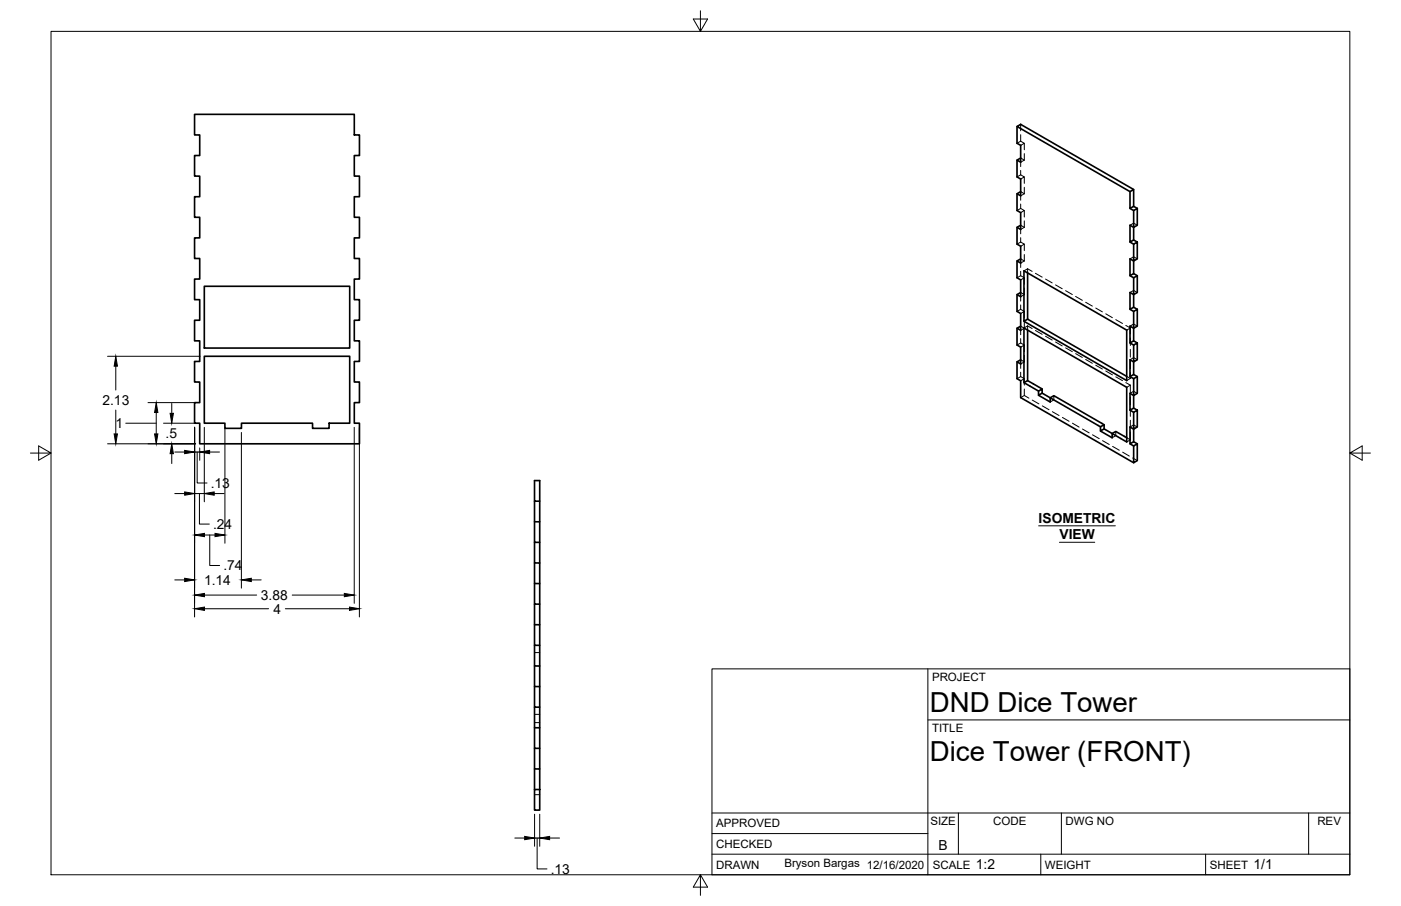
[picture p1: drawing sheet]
<svg xmlns="http://www.w3.org/2000/svg" width="432mm" height="279mm" viewBox="0 0 432 279" stroke-linecap="round" stroke-linejoin="round" font-family="sans-serif">
<!-- layer: Visible -->
<g fill="none" stroke="#000" stroke-width=".51">
<path d="M60 35.3h49.2v6.3h1.6v6.4h-1.6v6.3h1.6v6.4h-1.6v6.3h1.6v6.4h-1.6v6.3h1.6v6.4h-1.6v6.3h1.6v6.4h-1.6v6.3h1.6v6.4h-1.6v6.3h1.6v6.4h-1.6v6.3h1.6v6.4h-49.2v-6.4h-1.6v-6.3h1.6v-6.4h-1.6v-6.3h1.6v-6.4h-1.6v-6.3h1.6v-6.4h-1.6v-6.3h1.6v-6.4h-1.6v-6.3h1.6v-6.4h-1.6v-6.3h1.6v-6.4h-1.6v-6.3h1.6v-6.4h-1.6zM313.5 39l1.1-.6 34.8 20-1.1 .7zM313.5 39v5.2l1.1 .6v5.2l-1.1-.6M314.6 48.7l-1.1 .7v5.2l1.1 .6v5.2l-1.1-.6M314.6 59.1l-1.1 .7v5.1l1.1 .7v5.2l-1.1-.7M348.3 59.1v5.2l1.1-.7 1.1 .7M349.4 58.4v5.2M314.6 69.5l-1.1 .6v5.2l1.1 .6v5.2l-1.1-.6M314.6 79.8l-1.1 .7v5.2l1.1 .6v5.2l-1.1-.7M348.3 74.7l1.1 .6M348.3 64.3l1.1 .6M349.4 75.3l1.1-.6v5.1l-1.1 .7z"/>
<path d="M349.4 74v-3.9l-1.1-.6v5.2l1.1-.7 1.1 .7M349.4 64.9l1.1-.6v5.2l-1.1 .6zM63 88.3h44.8v19h-44.8zM314.6 90.2l-1.1 .6v5.2l1.1 .7v5.2l-1.1-.7M316.7 98.4l-1.1 .7v-15.6l31.7 18.3v15.6l-31.7-18.3M316.7 98.4l30.6 17.7M316.7 84.2v14.2M348.3 95.4l1.1 .6M348.3 85l1.1 .7M349.4 96l1.1-.6v5.2l-1.1 .6zM349.4 94.7v-3.9l-1.1-.6v5.2l1.1-.7 1.1 .7M349.4 85.7l1.1-.7v5.2l-1.1 .6z"/>
<path d="M349.4 84.4v-3.9l-1.1-.7v5.2l1.1-.6 1.1 .6M63 109.9h44.8v20.6h-6.4v1.6h-5.1v-1.6h-21.9v1.6h-5.1v-1.6h-6.3zM314.6 100.6l-1.1 .6v5.2l1.1 .7v5.1l-1.1-.6M314.6 111l-1.1 .6v5.2l1.1 .6v5.2l34.8 20.1M315.6 118l4.5 2.6 1.1-.6v1.2M316.7 101.8v15.6M321.2 120l-4.5-2.6-1.1 .6v-16.8l31.7 18.2v16.9l-7-4-1.1 .6v-1.3M348.3 116.1l1.1 .7M348.3 105.8l1.1 .6M349.4 116.8l1.1-.7v5.2l-1.1 .7zM349.4 115.5v-3.9l-1.1-.6v5.1l1.1-.6 1.1 .6M349.4 106.4l1.1-.6v5.2l-1.1 .6z"/>
<path d="M349.4 105.1v-3.9l-1.1-.6v5.2l1.1-.7 1.1 .7M320.1 120.6v1.3l1.1-.7 18 10.4 1.1-.6v1.3M320.1 121.9l3.6 2.1v-1.3l1.1-.7 15.5 9M339.2 132.9l3.6 2.1v-1.3l1.1-.6 3.4 1.9M348.3 136.9l1.1 .6M348.3 126.5l1.1 .6M349.4 137.5l1.1-.6v5.1l-1.1 .7zM349.4 136.2v-3.9l-1.1-.6v5.2l1.1-.7 1.1 .7M349.4 127.1l1.1-.6v5.2l-1.1 .6zM349.4 125.9v-3.9l-1.1-.7v5.2l1.1-.6 1.1 .6M164.7 154.6v6.3h1.6v6.4M166.3 154.6v-6.4h-1.6v6.4h1.6v6.3"/>
<path d="M164.7 180v6.3h1.6v6.4M164.7 173.6v6.4h1.6v6.3M164.7 167.3v6.3h1.6v6.4M164.7 160.9v6.4h1.6v6.3M164.7 199v6.4h1.6v6.3M164.7 192.7v6.3h1.6v6.4M164.7 186.3v6.4h1.6v6.3M164.7 218.1v6.3h1.6v6.4M164.7 211.7v6.4h1.6v6.3M164.7 205.4v6.3h1.6v6.4M164.7 230.8v6.3h1.6v6.4M164.7 224.4v6.4h1.6v6.3"/>
<path d="M164.7 237.1v6.4M164.7 243.5h1.6v6.3h-1.6z"/>
</g>
<!-- layer: Hidden -->
<g fill="none" stroke="#000" stroke-width=".31">
<path d="M314.6 38.4v1.9M314.6 43.5l1.1 .7-1.1 .6M314.6 53.9l1.1 .7-1.1 .6M314.6 41.6v1.9M314.6 52.6v1.3M314.6 43.5l-1.1 .7M314.6 48.7l1.1 .7M314.6 53.9l-1.1 .7M314.6 59.1l1.1 .7M315.7 49.4l-1.1 .6v1.4M315.7 59.8l-1.1 .6v1.3M315.7 44.2v2"/>
<path d="M315.7 47.4v2M315.7 54.6v2M315.7 57.7v2.1M314.6 64.3l1.1 .6-1.1 .7M314.6 74.7l1.1 .6-1.1 .6M314.6 62.9v1.4M314.6 73.3v1.4M314.6 64.3l-1.1 .6M314.6 69.5l1.1 .6M314.6 74.7l-1.1 .6M314.6 79.8l1.1 .7M315.7 70.1l-1.1 .7v1.3"/>
<path d="M315.7 64.9v2M315.7 68.1v2M315.7 75.3v2M315.7 78.5v2M348.3 79.8l1.1-.6 1.1 .6M348.3 69.5l1.1-.7 1.1 .7M314.6 85l1.1 .7-1.1 .6M314.6 95.4l1.1 .6-1.1 .7M314.6 83.7v1.3M314.6 94v1.4M314.6 85l-1.1 .7M314.6 90.2l1.1 .6"/>
<path d="M314.6 95.4l-1.1 .6M315.7 80.5l-1.1 .6v1.4M315.7 90.8l-1.1 .7v1.4M315.7 99.2v2l-1.1 .7v1.3M315.7 85.7v2M315.7 88.9v1.9M315.7 96v2M316.7 82.9l-1.1 .6M316.7 82.9l1.4 .8M316.7 82.9v1.3M319.1 84.3l2.1 1.2M322.2 86.1l2.1 1.1"/>
<path d="M325.3 87.9l2.1 1.1M328.4 89.6l2.1 1.2M331.5 91.4l2.1 1.2M334.6 93.2l2.1 1.2M337.7 95l2.1 1.2M340.8 96.8l2.1 1.2M343.9 98.6l2.1 1.2M348.3 90.2l1.1-.6 1.1 .6M314.6 105.8l1.1 .6-1.1 .7M314.6 116.1l1.1 .7-1.1 .6M314.6 104.4v1.4M314.6 114.8v1.3"/>
<path d="M314.6 105.8l-1.1 .6M314.6 111l1.1 .6M314.6 116.1l-1.1 .7M315.7 111.6l-1.1 .6v1.4M315.7 106.4v2M315.7 109.6v2M315.7 116.8v2M315.7 120v2M316.7 100.5v1.3M316.7 100.5l-1.1 .7-1-.6M316.7 100.5l1.4 .8M319.1 101.9l2.1 1.2"/>
<path d="M322.2 103.7l2.1 1.2M325.3 105.5l2.1 1.2M328.4 107.3l2.1 1.2M331.5 109.1l2.1 1.1M334.6 110.8l2.1 1.2M337.7 112.6l2.1 1.2M340.8 114.4l2.1 1.2M343.9 116.2l2.1 1.2M347 100.4l1.4 .8M347 118l1.4 .8M347.3 116.1l1.1 .6M348.3 111l1.1-.7 1.1 .7"/>
<path d="M348.3 100.6l1.1-.7 1.1 .7M348.4 101.2l-1.1 .6M348.4 101.2v1.8M348.4 104.2v2.4M348.4 107.7v2.4M348.4 111.3v2.4M348.4 114.9v1.8M348.4 118.8v2.5M348.4 116.7l-1.1 .7M348.4 118.8l-1.1 .6M315.7 122l-1.1 .6M315.7 122l1.4 .8"/>
<path d="M318.2 123.4l2 1.2M321.2 125.2l2.1 1.2M324.3 127l2.1 1.1M324.8 122v1.3l-1.1 .7M327.4 128.7l2.1 1.2M330.5 130.5l2.1 1.2M333.6 132.3l2.1 1.2M336.7 134.1l2.1 1.2M339.8 135.9l2.1 1.2M342.9 137.7l2.1 1.2M343.9 133.1v1.2l-1.1 .7M346 139.4l2.1 1.3"/>
<path d="M347.3 135l1.1 .6M348.3 131.7l1.1-.7 1.1 .7M348.3 121.3l1.1-.6 1.1 .6M348.4 122.4v2.4M348.4 126v2.4M348.4 129.6v2.4M348.4 133.2v2.4M348.4 135.6l-1.1 .7M349.1 141.2l1.4 .8M164.7 201.3h1.6M164.7 220.3h1.6M164.7 222.8h1.6"/>
<path d="M164.7 245.1h1.6"/>
</g>
<!-- layer: Border -->
<path d="M15.7 9.7h400.3v260.1h-400.3zM215.9 3.3v6.4l-2.2-3.8h4.4l-2.2 3.8M9.4 139.7h6.3l-3.8-2.2v4.4l3.8-2.2M416 139.7l3.8 2.2v-4.4l-3.8 2.2h6.4M215.9 269.8l2.2 3.8h-4.4l2.2-3.8v6.3" fill="none" stroke="#000" stroke-width=".31"/>
<!-- layer: Titleblock -->
<path d="M219.4 206.3h196.6v63.5h-196.6zM286 206.3v63.5M286 222h130M219.4 257.1h66.6M219.4 250.7h196.6M295.4 250.7v12.7M327.1 250.7v12.7M403.3 250.7v12.7M219.4 263.4h196.6M320.8 263.4v6.4M371.6 263.4v6.4" fill="none" stroke="#000" stroke-width=".31"/>
<!-- layer: Dimensions -->
<g fill="none" stroke="#000" stroke-width=".31">
<path d="M33.1 109.9h28.6M35.7 112.9v7.4M33.1 136.9h27.2M35.7 126.4v7.4M38.8 130.5h9.4M45.6 124.2h14.7M48.2 127.2v6.6M50.4 130.5h9.9M52.9 124.4v3.1M52.9 139.9v3.1M53.9 139.4h3M60 131.8v58.5"/>
<path d="M60 139.4h1.6M60.8 139.4v9.5h3M61.6 138.1v3.8M63 131.8v22.9M64.6 139.4h3M69.3 131.8v35.7M74.4 133.4v48M109.2 131.8v54.3M110.8 131.8v58.5M53.9 152.2h3M60 152.2h3M61.5 152.2v9.4h3"/>
<path d="M66 152.2h3.1M53.9 178.8h3M63 165h3.3M64.6 165v9.4h3.1M77.4 178.8h3.1M63 183.5h16.1M63 187.7h19.8M87.9 187.7h19.8M90.1 183.5h16M158.7 258.4h3M164.8 251.1v9.9M164.8 258.4h1.5"/>
<path d="M165.5 258.4v9.6h3.1M166.3 251.1v9.9M169.4 258.4h3"/>
</g>
<g fill="#000" stroke="#000" stroke-width=".31">
<path d="M35.7 109.9l.5 3h-1zM35.2 133.8h1l-.5 3.1zM47.6 133.8h1.1l-.5 3.1zM48.2 124.2l.5 3h-1.1zM52.9 136.9l.5 3h-1zM52.4 127.5h1l-.5 3zM56.9 138.9l3.1 .5-3.1 .5zM61.6 139.4l3-.5v1zM56.9 151.7l3.1 .5-3.1 .5zM63 152.2l3-.5v1zM56.9 178.3l3.1 .5-3.1 .5zM60 165l3-.5v1z"/>
<path d="M66.3 164.5l3 .5-3 .5zM74.4 178.8l3-.5v1zM60 183.5l3-.5v1zM60 187.7l3-.5v1zM106.1 183l3.1 .5-3.1 .5zM107.7 187.2l3.1 .5-3.1 .5zM161.7 257.9l3.1 .5-3.1 .6zM166.3 258.4l3.1-.5v1.1z"/>
</g>
<!-- layer: Annotations -->
<path d="M320.1 162.2h23.7M326.5 167.2h10.9" fill="none" stroke="#000" stroke-width=".31"/>
<g font-size="8.5">
<text x="286.6" y="219.5">DND Dice Tower</text>
<text x="286.6" y="234.6">Dice Tower (FRONT)</text>
</g>
<g font-size="4.3">
<text x="31.6" y="124.9">2.13</text>
<text x="35.6" y="132">1</text>
<text x="51.1" y="135.2">.5</text>
<text x="64.9" y="150.4">.13</text>
<text x="320.1" y="161.3">ISOMETRIC</text>
<text x="65.7" y="163.2">.24</text>
<text x="326.5" y="166.3">VIEW</text>
<text x="68.8" y="175.9">.74</text>
<text x="62.9" y="180.4">1.14</text>
<text x="80.4" y="185">3.88</text>
<text x="84.3" y="189.3">4</text>
<text x="289.2" y="262.1">B</text>
<text x="169.7" y="269.5">.13</text>
<text x="300.8" y="268.1">1:2</text>
<text x="386.4" y="268.1">1/1</text>
</g>
<g font-size="3.5">
<text x="287.3" y="210.1">PROJECT</text>
<text x="287.3" y="225.8">TITLE</text>
<text x="220.7" y="255.2">APPROVED</text>
<text x="286.7" y="254.5">SIZE</text>
<text x="306.1" y="254.5">CODE</text>
<text x="328.4" y="254.5">DWG NO</text>
<text x="406" y="254.5">REV</text>
<text x="220.7" y="261.5">CHECKED</text>
<text x="220.7" y="267.9">DRAWN</text>
<text x="241.7" y="267.5">Bryson Bargas 12/16/2020</text>
<text x="287.5" y="267.9">SCALE</text>
<text x="322.1" y="267.9">WEIGHT</text>
<text x="372.9" y="267.9">SHEET</text>
</g>
</svg>
